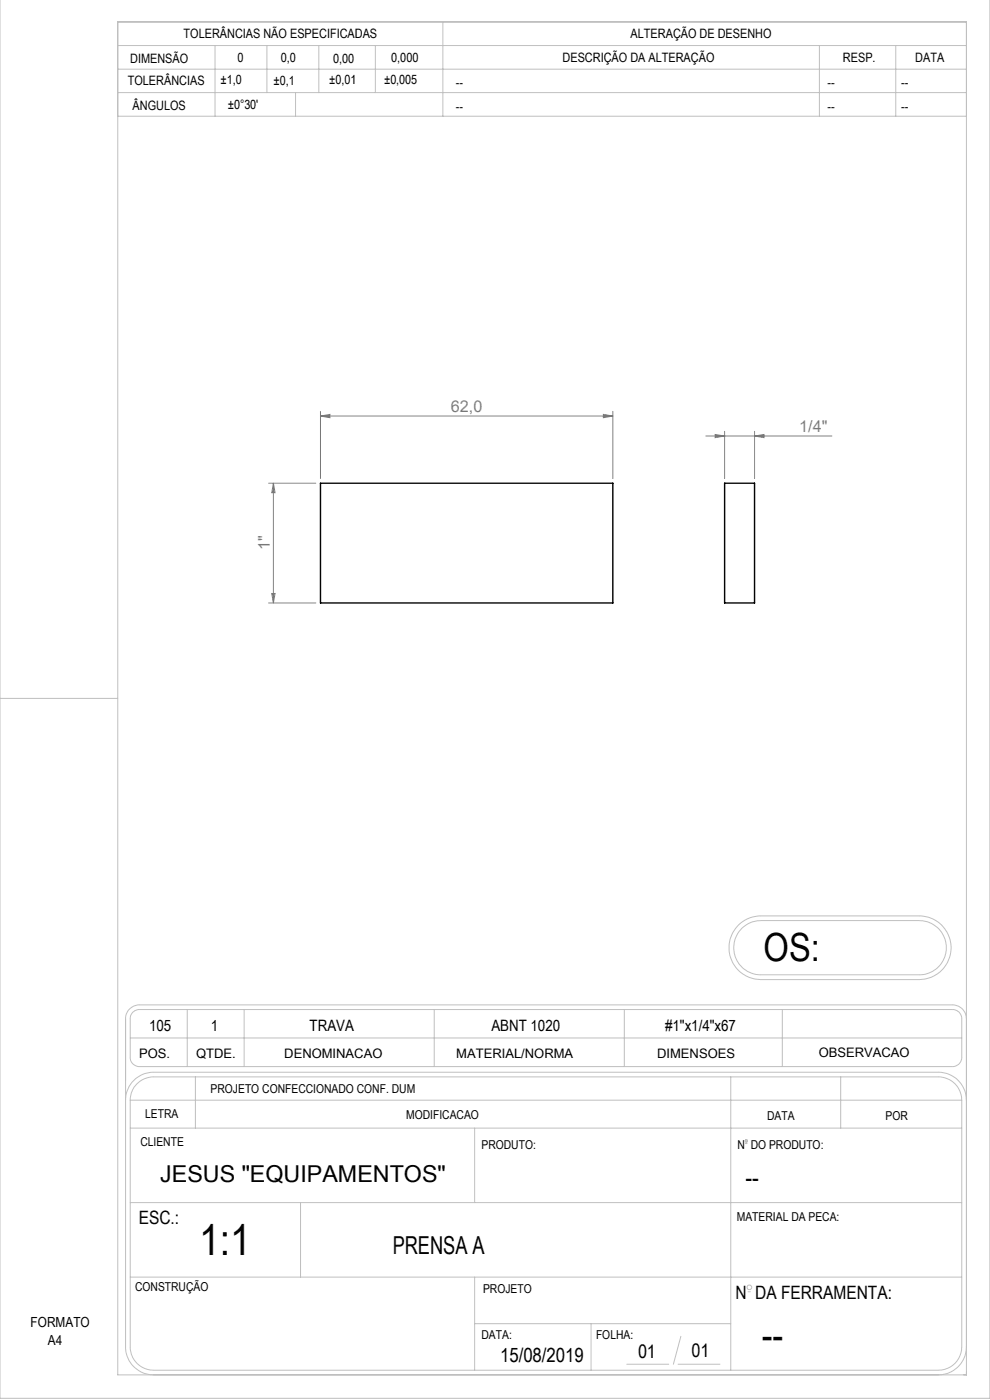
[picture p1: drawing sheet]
<svg xmlns="http://www.w3.org/2000/svg" width="210mm" height="297mm" viewBox="0 0 210 297" stroke-linecap="round" stroke-linejoin="round" font-family="sans-serif">
<g fill="none" stroke="#c0c0c0" stroke-width=".21">
<path d="M210 -.1v296.7h-210v-296.6M25 4.7h180v287h-180zM25 9.7h180M25 19.6h180M25 14.7h180M45.6 9.7v15M56.6 9.7v9.9M62.7 19.6v5.1M67.6 9.7v9.9M79.6 9.7v9.9M93.9 4.7v20M173.8 9.7v15"/>
<path d="M190 9.7v15M25 24.7h180M0 148.2h25M156.7 196.2l.5-.5a6.7 6.7 0 0 1 4.2-1.4h33.6a6.8 6.8 0 0 1 6.8 6.8 6.8 6.8 0 0 1-6.8 6.7h-33.6a6.8 6.8 0 0 1-6.2-4.2 6.8 6.8 0 0 1 1.5-7.4zM157.4 196.9l.2-.2a5.6 5.6 0 0 1 3.8-1.4h33.6a5.8 5.8 0 0 1 5.7 5.7 5.8 5.8 0 0 1-5.7 5.8h-33.6a5.8 5.8 0 0 1-5.3-3.6 5.8 5.8 0 0 1 1.3-6.3zM28.3 214.7l1.1-.5h172.8a1.93 1.93 0 0 1 1.8 1.9v8.4a1.93 1.93 0 0 1-2 1.8h-172.4a1.92 1.92 0 0 1-2-2v-8.2a1.81 1.81 0 0 1 .7-1.4zM39.7 214.2v12.1M51.8 214.2v12.1M92.1 214.2v12.1M132.4 214.2v12.1M165.9 214.2v12.1M205 216.1a2.94 2.94 0 0 0-3-2.9h-172.4a2.94 2.94 0 0 0-3 2.9v69.6a6 6 0 0 0 6 6"/>
<path d="M26.6 233.4a6 6 0 0 1 6-5.9h166.5a6 6 0 0 1 5.9 5.9M27.6 233.4a4.9 4.9 0 0 1 5-4.9h166.5a4.9 4.9 0 0 1 4.9 4.9M27.6 233.4v52.3a4.9 4.9 0 0 0 5 5h166.5a4.9 4.9 0 0 0 4.9-5v-52.3M27.6 239.3h176.4M27.6 233.4h176.4M27.6 220.2h176.4M41.5 228.5v10.8M100.7 239.3v15.8M155 228.5v62.2M178.3 228.5v10.8M27.6 255.1h176.4M63.7 255.1v15.8"/>
<path d="M158.2 242.6h.2M27.6 270.9h176.4M100.7 270.9v19.8M158.7 274h.5M100.7 280.8h54.3M125.4 280.8v9.9M133 289.4h8.9M143.8 289.4h8.9M144.4 283.5l-1.6 5.9M205 285.7a6 6 0 0 1-5.9 6"/>
<circle cx="158.3" cy="242.1" r=".25"/>
<circle cx="159" cy="273.1" r=".5"/>
</g>
<g fill="none" stroke="#808080" stroke-width=".21">
<path d="M68 88.3l2-.4v.7zM68 87.3v14.2M68 88.3h62M128 87.9l2 .4-2 .3zM130 87.3v14.2M149.7 92.5h26.8M151.7 92.2l2 .3-2 .3zM153.7 91.5v10M160.1 92.5l2-.3v.6zM160.1 91.5v10M57 102.5h10M58 102.5l.3 2h-.7z"/>
<path d="M58 102.5v25.4M57 127.9h10M57.6 125.9h.7l-.3 2z"/>
</g>
<g fill="#808080">
<path d="M128 87.9l2 .4-2 .3zM68 88.3l2-.4v.7zM160.1 92.5l2-.3v.6zM151.7 92.2l2 .3-2 .3z"/>
<path d="M58 102.5l.3 2h-.7zM57.6 125.9h.7l-.3 2z"/>
</g>
<path d="M68 102.5h62v25.4h-62zM153.7 102.5h6.4v25.4h-6.4z" fill="none" stroke="#000" stroke-width=".3"/>
<g font-size="9.4">
<text x="42.2" y="266.1">1:1</text>
<text x="161.6" y="286.5">--</text>
</g>
<text font-size="8.2" x="162" y="203.8">OS:</text>
<text font-size="5.9" x="158.1" y="251.9">--</text>
<text font-size="5.3" x="83.3" y="265.9">PRENSA A</text>
<text font-size="4.9" x="34" y="250.7">JESUS &quot;EQUIPAMENTOS&quot;</text>
<text font-size="4.2" x="106.1" y="288.9">15/08/2019</text>
<g font-size="4.1">
<text x="146.7" y="287.9">01</text>
<text x="135.3" y="288.1">01</text>
</g>
<g font-size="3.9">
<text x="29.4" y="259.7">ESC.:</text>
<text x="156" y="275.6">N DA FERRAMENTA:</text>
</g>
<g font-size="3.4" fill="#808080">
<text x="95.7" y="87.5">62,0</text>
<text x="169.5" y="91.7">1/4&quot;</text>
<text x="57.2" y="116.8" transform="rotate(-90 57.2 116.8)">1&quot;</text>
</g>
<g font-size="3.3">
<text x="31.6" y="218.8">105</text>
<text x="44.7" y="218.8">1</text>
<text x="65.7" y="218.8">TRAVA</text>
<text x="104.2" y="218.8">ABNT 1020</text>
<text x="141.1" y="218.8">#1&quot;x1/4&quot;x67</text>
</g>
<g font-size="3">
<text x="6.5" y="281.4">FORMATO</text>
<text x="10.2" y="285.4">A4</text>
</g>
<g font-size="2.8">
<text x="29.5" y="224.4">POS.</text>
<text x="41.6" y="224.4">QTDE.</text>
<text x="60.3" y="224.4">DENOMINACAO</text>
<text x="96.8" y="224.4">MATERIAL/NORMA</text>
<text x="139.4" y="224.3">DIMENSOES</text>
<text x="173.7" y="224.2">OBSERVACAO</text>
</g>
<g font-size="2.7">
<text x="38.9" y="8.1">TOLERÂNCIAS NÃO ESPECIFICADAS</text>
<text x="133.8" y="8.1">ALTERAÇÃO DE DESENHO</text>
<text x="27.6" y="13.4">DIMENSÃO</text>
<text x="46.8" y="17.8">±1,0</text>
<text x="50.4" y="13.1">0</text>
<text x="58" y="18">±0,1</text>
<text x="59.6" y="13.2">0,0</text>
<text x="69.8" y="17.8">±0,01</text>
<text x="70.7" y="13.3">0,00</text>
<text x="81.5" y="17.9">±0,005</text>
<text x="83" y="13.2">0,000</text>
<text x="119.3" y="13.2">DESCRIÇÃO DA ALTERAÇÃO</text>
<text x="178.8" y="13.2">RESP.</text>
<text x="194.2" y="13.2">DATA</text>
<text x="27.1" y="18.1">TOLERÂNCIAS</text>
<text x="28.1" y="23.2">ÂNGULOS</text>
<text x="48.3" y="23.1">±0°30'</text>
<text x="96.7" y="18.5">--</text>
<text x="96.7" y="23.5">--</text>
<text x="175.5" y="18.5">--</text>
<text x="175.5" y="23.5">--</text>
<text x="191.1" y="18.5">--</text>
<text x="191.1" y="23.5">--</text>
</g>
<g font-size="2.6">
<text x="44.7" y="231.9">PROJETO CONFECCIONADO CONF. DUM</text>
<text x="30.8" y="237.2">LETRA</text>
<text x="86.2" y="237.3">MODIFICACAO</text>
<text x="162.7" y="237.6">DATA</text>
<text x="187.8" y="237.6">POR</text>
<text x="29.8" y="243.1">CLIENTE</text>
<text x="102.1" y="243.7">PRODUTO:</text>
<text x="156.4" y="243.7">N DO PRODUTO:</text>
<text x="156.3" y="259.1">MATERIAL DA PECA:</text>
<text x="28.7" y="273.8">CONSTRUÇÃO</text>
<text x="102.5" y="274.2">PROJETO</text>
<text x="102.1" y="284.1">DATA:</text>
<text x="126.4" y="284.1">FOLHA:</text>
</g>
</svg>
